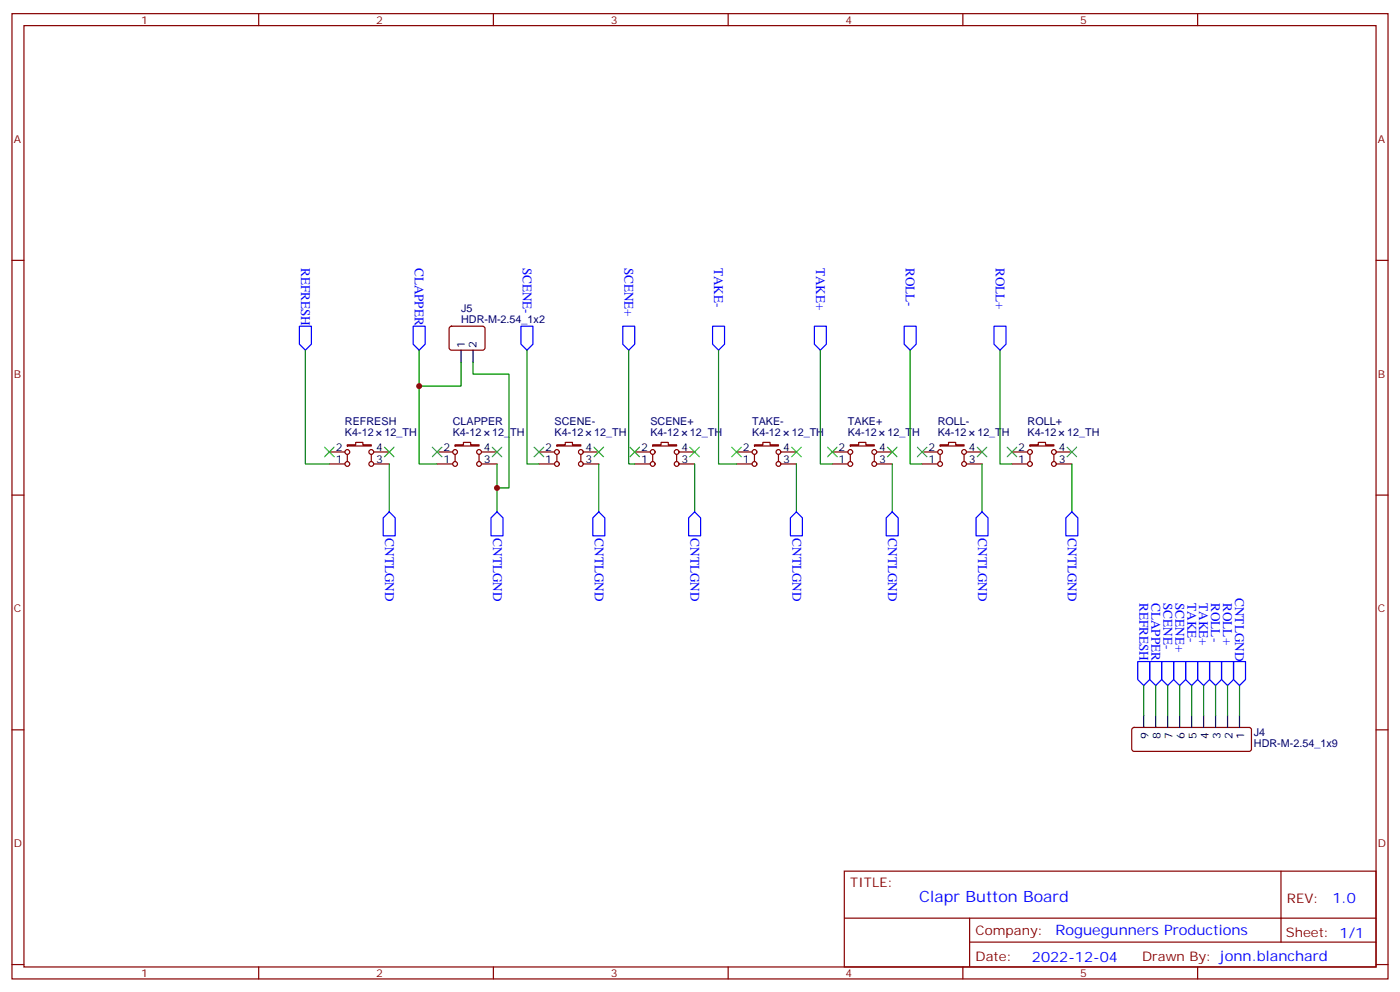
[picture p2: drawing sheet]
<svg xmlns="http://www.w3.org/2000/svg" width="412mm" height="292mm" viewBox="0 0 412 292" stroke-linecap="round" stroke-linejoin="round" font-family="sans-serif">
<g fill="none" stroke="#870000" stroke-width=".35">
<path d="M3.5 4h405.4v284.4h-405.4zM7.1 7.5h398.2v277.3h-398.2zM76.2 4v3.5M145.3 4v3.5M214.5 4v3.5M283.6 4v3.5M352.8 4v3.5M3.5 76.7h3.6M405.3 76.7h3.6M132.5 96.3l.5-.2 9.4 .1 .5 .6-.1 5.9-.6 .5-9.5-.1-.4-.7v-5.6zM97 136.7h4.6M97 133.1h4.6"/>
<path d="M102.3 131h2.5v-.7h2.1v.7h2.5v.4h-7.1zM102.3 133.8v2.2M109.4 133.8v2.2M110.1 136.7h4.6M110.1 133.1h4.6M128.8 136.7h4.5M128.8 133.1h4.5M134.1 131h2.4v-.7h2.1v.7h2.5v.4h-7zM134.1 133.8v2.2M141.1 133.8v2.2M141.8 136.7h4.6M141.8 133.1h4.6"/>
<path d="M158.7 136.7h4.6M158.7 133.1h4.6M164 131h2.5v-.7h2.1v.7h2.5v.4h-7.1zM164 133.8v2.2M171.1 133.8v2.2M171.8 136.7h4.6M171.8 133.1h4.6M187 136.7h4.6M187 133.1h4.6M192.3 131h2.4v-.7h2.1v.7h2.5v.4h-7zM192.3 133.8v2.2M199.3 133.8v2.2"/>
<path d="M200 136.7h4.6M200 133.1h4.6M217 136.7h4.5M217 133.1h4.5M222.2 131h2.5v-.7h2.1v.7h2.5v.4h-7.1zM222.2 133.8v2.2M229.3 133.8v2.2M230 136.7h4.6M230 133.1h4.6M245.2 136.7h4.6M245.2 133.1h4.6M250.5 131h2.4v-.7h2.2v.7h2.4v.4h-7z"/>
<path d="M250.5 133.8v2.2M257.5 133.8v2.2M258.2 136.7h4.6M258.2 133.1h4.6M271.6 136.7h4.6M271.6 133.1h4.6M276.9 131h2.5v-.7h2.1v.7h2.5v.4h-7.1zM276.9 133.8v2.2M284 133.8v2.2M284.7 136.7h4.6M284.7 133.1h4.6M298.1 136.7h4.6"/>
<path d="M298.1 133.1h4.6M303.4 131h2.5v-.7h2.1v.7h2.4v.4h-7zM303.4 133.8v2.2M310.4 133.8v2.2M311.1 136.7h4.6M311.1 133.1h4.6M3.5 145.8h3.6M405.3 145.8h3.6M3.5 215h3.6M333.6 214.5l.5-.2h33.8l.5 .2 .3 .5v5.6l-.3 .5-.5 .2h-33.8l-.5-.2-.2-.5v-5.6zM405.3 215h3.6M248.7 256.6h156.6v28.2h-156.6z"/>
<path d="M377.3 256.6v20.9M248.7 270.5h156.5M285.6 277.5h119.6M285.6 270.5v14.1M3.5 284.1h3.6M76.2 284.8v3.6M145.3 284.8v3.6M214.5 284.8v3.6M283.6 284.8v3.6M352.8 284.8v3.6M405.3 284.1h3.6"/>
<circle cx="102.3" cy="133.1" r=".71"/>
<circle cx="102.3" cy="136.7" r=".71"/>
<circle cx="109.4" cy="133.1" r=".71"/>
<circle cx="109.4" cy="136.7" r=".71"/>
<circle cx="134.1" cy="133.1" r=".71"/>
<circle cx="134.1" cy="136.7" r=".71"/>
<circle cx="141.1" cy="133.1" r=".71"/>
<circle cx="141.1" cy="136.7" r=".71"/>
<circle cx="164" cy="133.1" r=".71"/>
<circle cx="164" cy="136.7" r=".71"/>
<circle cx="171.1" cy="136.7" r=".71"/>
<circle cx="171.1" cy="133.1" r=".71"/>
<circle cx="192.3" cy="133.1" r=".71"/>
<circle cx="192.3" cy="136.7" r=".71"/>
<circle cx="199.3" cy="133.1" r=".71"/>
<circle cx="199.3" cy="136.7" r=".71"/>
<circle cx="222.3" cy="136.7" r=".71"/>
<circle cx="222.3" cy="133.1" r=".71"/>
<circle cx="229.3" cy="133.1" r=".71"/>
<circle cx="229.3" cy="136.7" r=".71"/>
<circle cx="250.5" cy="136.7" r=".71"/>
<circle cx="250.5" cy="133.1" r=".71"/>
<circle cx="257.5" cy="133.1" r=".71"/>
<circle cx="257.5" cy="136.7" r=".71"/>
<circle cx="276.9" cy="136.7" r=".71"/>
<circle cx="276.9" cy="133.1" r=".71"/>
<circle cx="284" cy="136.7" r=".71"/>
<circle cx="284" cy="133.1" r=".71"/>
<circle cx="303.4" cy="133.1" r=".71"/>
<circle cx="303.4" cy="136.7" r=".71"/>
<circle cx="310.4" cy="133.1" r=".71"/>
<circle cx="310.4" cy="136.7" r=".71"/>
</g>
<path d="M135.8 103.2v3.5M139.3 103.2v3.5M336.9 210.7v3.6M340.4 210.7v3.6M344 210.7v3.6M347.5 210.7v3.6M351 210.7v3.6M354.5 210.7v3.6M358.1 210.7v3.6M361.6 210.7v3.6M365.1 210.7v3.6" fill="none" stroke="#000" stroke-width=".35"/>
<g fill="none" stroke="#008700" stroke-width=".35">
<path d="M90 103.2v33.5h7M123.5 103.2v33.5h5.3M135.8 106.7v7h-12.3M139.3 106.7v3.5h10.6v33.5h-3.5M155.2 103.2v33.5h3.5M185.2 103.2v33.5h1.8M211.7 103.2v33.5h5.3M241.7 103.2v33.5h3.5M268.1 103.2v33.5h3.5M294.6 103.2v33.5h3.5M114.7 136.7v14.1M146.4 136.7v14.1"/>
<path d="M176.4 136.7v14.1M204.6 136.7v14.1M234.6 136.7v14.1M262.8 136.7v14.1M289.3 136.7v14.1M315.7 136.7v14.1M336.9 201.9v8.8M340.4 201.9v8.8M344 201.9v8.8M347.5 201.9v8.8M351 201.9v8.8M354.5 201.9v8.8"/>
<path d="M358.1 201.9v8.8M361.6 201.9v8.8M365.1 201.9v8.8"/>
</g>
<g fill="none" stroke="#00f" stroke-width=".35">
<path d="M88.2 96.1h3.5v5.3l-1.7 1.8-1.8-1.8zM121.7 96.1h3.5v5.3l-1.7 1.8-1.8-1.8zM153.5 96.1h3.5v5.3l-1.8 1.8-1.7-1.8zM183.4 96.1h3.6v5.3l-1.8 1.8-1.8-1.8zM209.9 96.1h3.5v5.3l-1.7 1.8-1.8-1.8zM239.9 96.1h3.5v5.3l-1.7 1.8-1.8-1.8zM266.3 96.1h3.6v5.3l-1.8 1.8-1.8-1.8zM292.8 96.1h3.5v5.3l-1.7 1.8-1.8-1.8zM114.7 150.8l1.7 1.7v5.3h-3.5v-5.3zM146.4 150.8l1.8 1.7v5.3h-3.6v-5.3zM174.6 152.5l1.8-1.7 1.8 1.7v5.3h-3.6zM204.6 150.8l1.8 1.7v5.3h-3.6v-5.3z"/>
<path d="M234.6 150.8l1.8 1.7v5.3h-3.6v-5.3zM262.8 150.8l1.8 1.7v5.3h-3.5v-5.3zM287.5 152.5l1.8-1.7 1.7 1.7v5.3h-3.5zM315.7 150.8l1.8 1.7v5.3h-3.5v-5.3zM335.1 194.9h3.6v5.3l-1.8 1.7-1.8-1.7zM338.7 194.9h3.5v5.3l-1.8 1.7-1.7-1.7zM342.2 194.9h3.5v5.3l-1.7 1.7-1.8-1.7zM345.7 194.9h3.5v5.3l-1.7 1.7-1.8-1.7zM349.2 194.9h3.6v5.3l-1.8 1.7-1.8-1.7zM352.8 194.9h3.5v5.3l-1.8 1.7-1.7-1.7zM356.3 194.9h3.5v5.3l-1.7 1.7-1.8-1.7zM359.8 194.9h3.6v5.3l-1.8 1.7-1.8-1.7z"/>
<path d="M363.4 194.9h3.5v5.3l-1.8 1.7-1.7-1.7z"/>
</g>
<g fill="none" stroke="#3c3" stroke-width=".35">
<path d="M95.6 131.7l2.8 2.8M98.4 131.7l-2.8 2.8M113.2 131.7l2.9 2.8M116.1 131.7l-2.9 2.8M127.4 131.7l2.8 2.8M130.2 131.7l-2.8 2.8M145 131.7l2.8 2.8M147.8 131.7l-2.8 2.8M157.3 131.7l2.9 2.8M160.2 131.7l-2.9 2.8M175 131.7l2.8 2.8M177.8 131.7l-2.8 2.8"/>
<path d="M185.6 131.7l2.8 2.8M188.4 131.7l-2.8 2.8M203.2 131.7l2.8 2.8M206 131.7l-2.8 2.8M215.5 131.7l2.9 2.8M218.4 131.7l-2.9 2.8M233.2 131.7l2.8 2.8M236 131.7l-2.8 2.8M243.8 131.7l2.8 2.8M246.6 131.7l-2.8 2.8M261.4 131.7l2.8 2.8M264.2 131.7l-2.8 2.8"/>
<path d="M270.2 131.7l2.8 2.8M273 131.7l-2.8 2.8M287.9 131.7l2.8 2.8M290.7 131.7l-2.8 2.8M296.7 131.7l2.8 2.8M299.5 131.7l-2.8 2.8M314.3 131.7l2.8 2.8M317.1 131.7l-2.8 2.8"/>
</g>
<g fill="#c00">
<circle cx="146.4" cy="143.7" r=".88"/>
<circle cx="123.5" cy="113.7" r=".88"/>
</g>
<text font-size="4.6" fill="#00f" x="270.8" y="265.6">Clapr Button Board</text>
<g font-size="4.2" fill="#00f">
<text x="392.5" y="265.9">1.0</text>
<text x="310.9" y="275.4">Roguegunners Productions</text>
<text x="304" y="283.2">2022-12-04</text>
</g>
<g font-size="3.9" fill="#00f">
<text x="88.7" y="78.9" transform="rotate(90 88.7 78.9)">REFRESH</text>
<text x="122.2" y="78.9" transform="rotate(90 122.2 78.9)">CLAPPER</text>
<text x="154" y="78.9" transform="rotate(90 154 78.9)">SCENE-</text>
<text x="183.9" y="78.9" transform="rotate(90 183.9 78.9)">SCENE+</text>
<text x="210.4" y="78.9" transform="rotate(90 210.4 78.9)">TAKE-</text>
<text x="240.4" y="78.9" transform="rotate(90 240.4 78.9)">TAKE+</text>
<text x="266.9" y="78.9" transform="rotate(90 266.9 78.9)">ROLL-</text>
<text x="293.3" y="78.9" transform="rotate(90 293.3 78.9)">ROLL+</text>
<text x="113.5" y="158.5" transform="rotate(90 113.5 158.5)">CNTLGND</text>
<text x="145.2" y="158.5" transform="rotate(90 145.2 158.5)">CNTLGND</text>
<text x="175.2" y="158.5" transform="rotate(90 175.2 158.5)">CNTLGND</text>
<text x="203.4" y="158.5" transform="rotate(90 203.4 158.5)">CNTLGND</text>
<text x="233.4" y="158.5" transform="rotate(90 233.4 158.5)">CNTLGND</text>
<text x="261.7" y="158.5" transform="rotate(90 261.7 158.5)">CNTLGND</text>
<text x="288.1" y="158.5" transform="rotate(90 288.1 158.5)">CNTLGND</text>
<text x="314.6" y="158.5" transform="rotate(90 314.6 158.5)">CNTLGND</text>
<text x="335.6" y="177.7" transform="rotate(90 335.6 177.7)">REFRESH</text>
<text x="339.2" y="177.7" transform="rotate(90 339.2 177.7)">CLAPPER</text>
<text x="342.7" y="177.7" transform="rotate(90 342.7 177.7)">SCENE-</text>
<text x="346.2" y="177.7" transform="rotate(90 346.2 177.7)">SCENE+</text>
<text x="349.8" y="177.7" transform="rotate(90 349.8 177.7)">TAKE-</text>
<text x="353.3" y="177.7" transform="rotate(90 353.3 177.7)">TAKE+</text>
<text x="356.8" y="177.7" transform="rotate(90 356.8 177.7)">ROLL-</text>
<text x="360.3" y="177.7" transform="rotate(90 360.3 177.7)">ROLL+</text>
<text x="363.9" y="176.2" transform="rotate(90 363.9 176.2)">CNTLGND</text>
</g>
<g font-size="3.9" fill="#800">
<text x="250.5" y="261.2">TITLE:</text>
<text x="379.1" y="265.9">REV:</text>
<text x="287.4" y="275.4">Company:</text>
<text x="378.7" y="276">Sheet: 1/1</text>
<text x="287.4" y="283.1">Date:</text>
<text x="336.4" y="283.2">Drawn By: jonn.blanchard</text>
</g>
<g font-size="3.2" fill="#800">
<text x="41.6" y="7">1</text>
<text x="110.8" y="7">2</text>
<text x="179.9" y="7">3</text>
<text x="249.1" y="7">4</text>
<text x="318.2" y="7">5</text>
<text x="4.1" y="42.1">A</text>
<text x="405.9" y="42.1">A</text>
<text x="4.1" y="111.3">B</text>
<text x="405.9" y="111.3">B</text>
<text x="4.1" y="180.4">C</text>
<text x="405.9" y="180.4">C</text>
<text x="4.1" y="249.6">D</text>
<text x="405.9" y="249.6">D</text>
<text x="41.6" y="287.8">1</text>
<text x="110.8" y="287.8">2</text>
<text x="179.9" y="287.8">3</text>
<text x="249.1" y="287.8">4</text>
<text x="318.2" y="287.8">5</text>
</g>
<g font-size="3.2" fill="#000080">
<text x="135.8" y="95">HDR-M-2.54_1x2</text>
<text x="135.8" y="91.9">J5</text>
<text x="101.6" y="125.3">REFRESH</text>
<text x="133.4" y="125.3">CLAPPER</text>
<text x="163.4" y="125.3">SCENE-</text>
<text x="191.6" y="125.3">SCENE+</text>
<text x="221.6" y="125.3">TAKE-</text>
<text x="249.8" y="125.3">TAKE+</text>
<text x="276.2" y="125.3">ROLL-</text>
<text x="302.7" y="125.3">ROLL+</text>
<text x="101.6" y="128.5">K4-12</text>
<text x="113.3" y="128.5">12_TH</text>
<text x="133.4" y="128.5">K4-12</text>
<text x="145" y="128.5">12_TH</text>
<text x="163.4" y="128.5">K4-12</text>
<text x="175" y="128.5">12_TH</text>
<text x="191.6" y="128.5">K4-12</text>
<text x="203.2" y="128.5">12_TH</text>
<text x="221.6" y="128.5">K4-12</text>
<text x="233.2" y="128.5">12_TH</text>
<text x="249.8" y="128.5">K4-12</text>
<text x="261.4" y="128.5">12_TH</text>
<text x="276.2" y="128.5">K4-12</text>
<text x="287.9" y="128.5">12_TH</text>
<text x="302.7" y="128.5">K4-12</text>
<text x="314.4" y="128.5">12_TH</text>
<text x="369.4" y="220">HDR-M-2.54_1x9</text>
<text x="369.4" y="216.8">J4</text>
</g>
<g font-size="3.2">
<text x="136.9" y="102.4" transform="rotate(-90 136.9 102.4)">1</text>
<text x="140.4" y="102.4" transform="rotate(-90 140.4 102.4)">2</text>
<text x="98.9" y="136.3">1</text>
<text x="98.9" y="132.8">2</text>
<text x="110.8" y="136.3">3</text>
<text x="110.8" y="132.8">4</text>
<text x="130.6" y="136.3">1</text>
<text x="130.6" y="132.8">2</text>
<text x="142.5" y="136.3">3</text>
<text x="142.5" y="132.8">4</text>
<text x="160.6" y="136.3">1</text>
<text x="160.6" y="132.8">2</text>
<text x="172.5" y="136.3">3</text>
<text x="172.5" y="132.8">4</text>
<text x="188.8" y="136.3">1</text>
<text x="188.8" y="132.8">2</text>
<text x="200.7" y="136.3">3</text>
<text x="200.7" y="132.8">4</text>
<text x="218.8" y="136.3">1</text>
<text x="218.8" y="132.8">2</text>
<text x="230.7" y="136.3">3</text>
<text x="230.7" y="132.8">4</text>
<text x="247" y="136.3">1</text>
<text x="247" y="132.8">2</text>
<text x="258.9" y="136.3">3</text>
<text x="258.9" y="132.8">4</text>
<text x="273.5" y="136.3">1</text>
<text x="273.5" y="132.8">2</text>
<text x="285.4" y="136.3">3</text>
<text x="285.4" y="132.8">4</text>
<text x="300" y="136.3">1</text>
<text x="300" y="132.8">2</text>
<text x="311.9" y="136.3">3</text>
<text x="311.9" y="132.8">4</text>
<text x="338.3" y="217.6" transform="rotate(-90 338.3 217.6)">9</text>
<text x="341.8" y="217.6" transform="rotate(-90 341.8 217.6)">8</text>
<text x="345.4" y="217.6" transform="rotate(-90 345.4 217.6)">7</text>
<text x="348.9" y="217.6" transform="rotate(-90 348.9 217.6)">6</text>
<text x="352.4" y="217.6" transform="rotate(-90 352.4 217.6)">5</text>
<text x="356" y="217.6" transform="rotate(-90 356 217.6)">4</text>
<text x="359.5" y="217.6" transform="rotate(-90 359.5 217.6)">3</text>
<text x="363" y="217.6" transform="rotate(-90 363 217.6)">2</text>
<text x="366.5" y="217.6" transform="rotate(-90 366.5 217.6)">1</text>
</g>
</svg>
